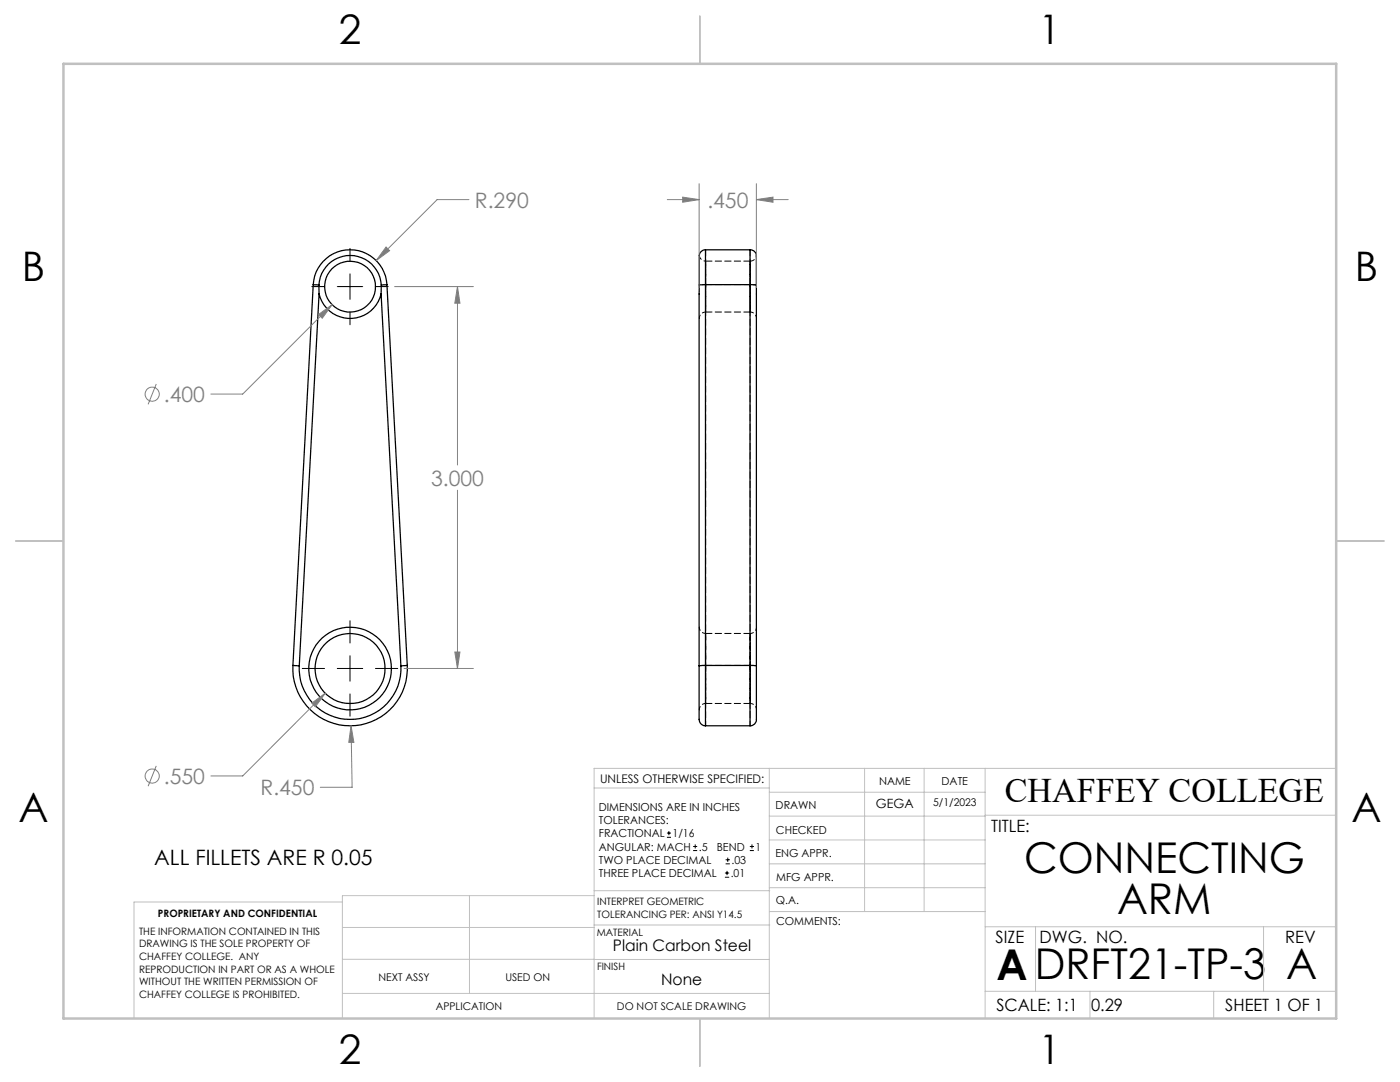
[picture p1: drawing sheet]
<svg xmlns="http://www.w3.org/2000/svg" width="279mm" height="216mm" viewBox="0 0 279 216" stroke-linecap="round" stroke-linejoin="round" font-family="sans-serif">
<g fill="none" stroke="#000" stroke-width=".25">
<path d="M62.5 56.8l1.1 .1M62.5 56.8a7.4 7.4 0 0 1 7.4-7 7.4 7.4 0 0 1 7.3 7M62.5 56.8l-4 76M63.6 56.9l.1 1.8M63.6 56.9a6.2 6.2 0 0 1 6.3-5.9 6.2 6.2 0 0 1 6.2 5.9M63.7 58.7a6.4 6.4 0 0 0 6.2 4.8 6.4 6.4 0 0 0 6.2-4.8M63.7 58.7l-4 74.2M76.1 58.7l3.9 74.2M76.1 56.9v1.8M77.2 56.8l-1.1 .1M77.2 56.8l4.1 76M139.6 56.9l-.1 76"/>
<path d="M140.8 49.8a1.4 1.4 0 0 0-1.2 2v5.1M140.8 56.8l-1.2 .1M140.8 49.8v7M140.8 49.8h8.9M140.8 56.8v76M140.8 56.8h8.9M149.7 49.8a1.39 1.39 0 0 1 1.3 2v5.1M149.7 56.8l1.3 .1M149.7 49.8v7M149.7 56.8v76M151 56.9v76M58.5 132.8l1.2 .1"/>
<path d="M58.5 132.8a11.4 11.4 0 0 0 11.4 12 11.4 11.4 0 0 0 11.4-12M59.7 132.9a10.2 10.2 0 0 0 10.2 10.6 10.2 10.2 0 0 0 10.1-10.6M81.3 132.8l-1.3 .1M139.5 132.9v9.8a1.55 1.55 0 0 0 1.3 2.1M140.8 132.8l-1.3 .1M140.8 132.8v12M140.8 132.8h8.9M149.7 132.8l1.3 .1M149.7 132.8v12M151 132.9v9.8a1.64 1.64 0 0 1-1.1 2.1h-.2M140.8 144.8h8.9"/>
<circle cx="69.9" cy="57.2" r="5.1"/>
<circle cx="69.9" cy="133.4" r="8.3"/>
<circle cx="69.9" cy="133.4" r="7"/>
</g>
<path d="M140.8 56.8l-1.2 .1M151 56.9l-1.3-.1M139.6 63.5a1.27 1.27 0 0 1 1.2-1.2M149.7 62.3a1.27 1.27 0 0 1 1.3 1.2M140.8 132.8h-1.2M140.8 126.4a1.27 1.27 0 0 1-1.2-1.3M149.7 132.8h1.3M151 125.1a1.27 1.27 0 0 1-1.3 1.3M139.6 141.6a1.27 1.27 0 0 1 1.2-1.2M149.7 140.4a1.27 1.27 0 0 1 1.3 1.2" fill="none" stroke="#000" stroke-width=".2" stroke-dasharray="1.3 .6" stroke-dashoffset=".6"/>
<path d="M140.8 56.8h8.9M140.8 57.2v-5.1v10.2v-5.1M140.8 56.8v-7M149.7 57.2v5.1v-10.2v5.1M149.7 52.1h-8.9M149.7 49.8v7M140.8 62.3h8.9M140.8 132.8h8.9M140.8 133.4v-7v14v-7M149.7 133.4v7v-14v7M149.7 126.4h-8.9M140.8 140.4h8.9" fill="none" stroke="#000" stroke-width=".2" stroke-dasharray="1.3 .6"/>
<path d="M149.7 56.8v76M140.8 132.8v-76" fill="none" stroke="#000" stroke-width=".2" stroke-dasharray="1.3 .6" stroke-dashoffset=".7"/>
<path d="M140.8 52.1a1.27 1.27 0 0 1-1.2-1.1M151 51a1.27 1.27 0 0 1-1.3 1.1" fill="none" stroke="#000" stroke-width=".2" stroke-dasharray="1.3 .6" stroke-dashoffset=".9"/>
<path d="M149.7 132.8v12M140.8 144.8v-12" fill="none" stroke="#000" stroke-width=".2" stroke-dasharray="1.3 .6" stroke-dashoffset=".3"/>
<g fill="none" stroke="#808080" stroke-width=".2">
<path d="M93.6 39.8h-6.4l-12.1 12.2M133.2 39.8h6.3M136.2 39.3l3.3 .5-3.3 .6zM139.5 36.7v20.7M151 39.8l3.3-.5v1.1zM151 39.8h6.3M151 36.7v20.7M77 49.3l.8 .7-2.7 2zM78.7 57.2h15.8M91.3 57.2l.5 3.3h-1zM91.3 57.2v35.6M31.2 76.6l-1.6 4.1"/>
<path d="M63.6 62.8l2.7-2-2 2.7zM66.3 60.8l-17.9 17.8h-6.3M91.3 97.8v35.6M64.9 138.3l-16.5 16.5h-6.3M80.6 133.4h13.9M90.8 130.1h1l-.5 3.3zM31.2 152.8l-1.6 4.1M62.2 140.3l2.7-2-2 2.7zM70.1 144.8l.5 3.3h-1zM70.1 144.8l.2 12.3h-6.4"/>
<circle cx="30.4" cy="78.6" r="1.41"/>
<circle cx="30.4" cy="154.8" r="1.41"/>
</g>
<g fill="none" stroke="#000" stroke-width=".2">
<path d="M62.2 57.2h2.6M67.3 57.2h5.1M69.8 49.6v2.5M69.8 54.6v5.1M74.9 57.2h2.6M69.8 62.3v2.5M60.3 133.4h4.5M67.3 133.4h5.1M69.8 123.9v4.4M69.8 130.8v5.1M69.8 138.5v4.4M74.9 133.4h4.5"/>
<path d="M133.1 167.1h.8M133.1 166.2h.8M133.5 165.8v.9M138.3 169.7h.8M138.3 168.9h.8M138.7 168.5v.8M144.7 175h.8M144.7 174.2h.8M144.8 172.4h.9M144.8 171.6h.9M145.1 173.8v.8M145.2 171.1v.9"/>
<path d="M149.6 169.7h.9M149.6 168.9h.9M150.1 168.5v.8"/>
</g>
<g fill="none" stroke="#c0c0c0" stroke-width=".2">
<path d="M118.6 157.2h34.9M153.5 153.3v49.9M153.5 158.1h43.1M172.5 153.3v28.6M184.4 153.3v28.6M196.6 153.3v49.9M266.7 153.3h-148.1v49.9M68.3 180h-41.6v23.2M93.7 178.7v19.5M118.6 178.7h-50.3v24.5M118.6 177.7h35M153.5 167.6h43.1"/>
<path d="M153.5 162.8h43.1M153.5 172.4h43.1M153.5 177.1h43.1M196.6 162.7h70.1M68.3 198.2h85.2M68.3 191.4l85.2 .1M68.3 185.1h50.3M118.6 184.6h35M153.6 181.9h43M196.6 197.8h70.1M196.6 184.9h70.1M206.7 184.9v12.9"/>
<path d="M217.5 197.8v5.4M242.2 197.8v5.4M252.2 184.9v12.9"/>
</g>
<path d="M139.7 3.2v9.5M3.1 107.9h9.6M266.7 107.9h9.5M139.7 203.2v9.6" fill="none" stroke="#c0c0c0" stroke-width=".25"/>
<path d="M12.7 12.7h254v190.5h-254z" fill="none" stroke="#c0c0c0" stroke-width=".5"/>
<path d="M62.2 140.3l.7 .7 2-2.7zM63.6 62.8l.7 .7 2-2.7zM91.3 57.2l.5 3.3h-1zM90.8 130.1h1l-.5 3.3zM70.1 144.8l-.5 3.3h1zM77 49.3l-1.9 2.7 2.7-2zM136.2 39.3l3.3 .5-3.3 .6zM151 39.8l3.3-.5v1.1z" fill="#808080"/>
<g font-size="8.5">
<text x="204.4" y="174.2">CONNECTING</text>
<text x="222.9" y="182.3">ARM</text>
<text x="198.9" y="195.5">A DRFT21-TP-3</text>
<text x="256.7" y="195.4">A</text>
</g>
<g font-size="8.1">
<text x="67.6" y="8.9">2</text>
<text x="207.3" y="8.9">1</text>
<text x="4.4" y="56.1">B</text>
<text x="270.4" y="56.1">B</text>
<text x="3.7" y="164.1">A</text>
<text x="269.7" y="164.1">A</text>
<text x="67.6" y="212.4">2</text>
<text x="207.3" y="212.4">1</text>
</g>
<text font-size="6.9" x="200.5" y="160.1">CHAFFEY COLLEGE</text>
<g font-size="4.2" fill="#808080">
<text x="94.8" y="41.4">R.290</text>
<text x="141.2" y="41.4">.450</text>
<text x="32.7" y="80.2">.400</text>
<text x="86" y="96.9">3.000</text>
<text x="32.7" y="156.4">.550</text>
<text x="52" y="158.7">R.450</text>
</g>
<text font-size="4.2" x="30.8" y="172.5">ALL FILLETS ARE R 0.05</text>
<g font-size="3.4">
<text x="197.8" y="166">TITLE:</text>
<text x="198.7" y="188.1">SIZE</text>
<text x="207.5" y="188.1">DWG. NO.</text>
<text x="256.5" y="188.2">REV</text>
<text x="198.8" y="201.7">SCALE: 1:1</text>
<text x="217.7" y="201.8">0.29</text>
<text x="244.5" y="201.7">SHEET 1 OF 1</text>
</g>
<g font-size="3.2">
<text x="122.3" y="189.8">Plain Carbon Steel</text>
<text x="132" y="196.6">None</text>
</g>
<text font-size="2.5" x="174.8" y="161.3">GEGA</text>
<text font-size="2.4" x="119.8" y="156.2">UNLESS OTHERWISE SPECIFIED:</text>
<g font-size="2.2">
<text x="119.5" y="161.8">DIMENSIONS ARE IN INCHES</text>
<text x="154.8" y="161.4">DRAWN</text>
<text x="175.4" y="156.6">NAME</text>
<text x="187.9" y="156.7">DATE</text>
<text x="119.5" y="164.4">TOLERANCES:</text>
<text x="119.5" y="167.1">FRACTIONAL</text>
<text x="134.2" y="167.1">1/16</text>
<text x="154.9" y="166.3">CHECKED</text>
<text x="119.5" y="172.4">TWO PLACE DECIMAL</text>
<text x="119.5" y="169.7">ANGULAR: MACH</text>
<text x="139.5" y="169.7">.5</text>
<text x="143" y="169.7">BEND</text>
<text x="146" y="172.4">.03</text>
<text x="150.8" y="169.7">1</text>
<text x="154.8" y="171">ENG APPR.</text>
<text x="119.5" y="175">THREE PLACE DECIMAL</text>
<text x="145.8" y="175">.01</text>
<text x="154.9" y="175.7">MFG APPR.</text>
<text x="154.9" y="180.4">Q.A.</text>
<text x="154.9" y="184.6">COMMENTS:</text>
</g>
<g font-size="2.1">
<text x="186.2" y="160.7">5/1/2023</text>
<text x="75.5" y="195.7">NEXT ASSY</text>
<text x="100.9" y="195.7">USED ON</text>
<text x="86.9" y="201.5">APPLICATION</text>
<text x="123.1" y="201.6">DO NOT SCALE DRAWING</text>
</g>
<g font-size="2">
<text x="31.5" y="182.9">PROPRIETARY AND CONFIDENTIAL</text>
<text x="119.2" y="180.6">INTERPRET GEOMETRIC</text>
<text x="119.2" y="183.1">TOLERANCING PER: ANSI Y14.5</text>
<text x="27.8" y="186.5">THE INFORMATION CONTAINED IN THIS</text>
<text x="27.8" y="189">DRAWING IS THE SOLE PROPERTY OF</text>
<text x="27.8" y="191.6">CHAFFEY COLLEGE. ANY</text>
<text x="119.1" y="186.7">MATERIAL</text>
<text x="27.8" y="194.1">REPRODUCTION IN PART OR AS A WHOLE</text>
<text x="27.8" y="196.6">WITHOUT THE WRITTEN PERMISSION OF</text>
<text x="119.1" y="193.5">FINISH</text>
<text x="27.8" y="199.1">CHAFFEY COLLEGE IS PROHIBITED.</text>
</g>
</svg>
